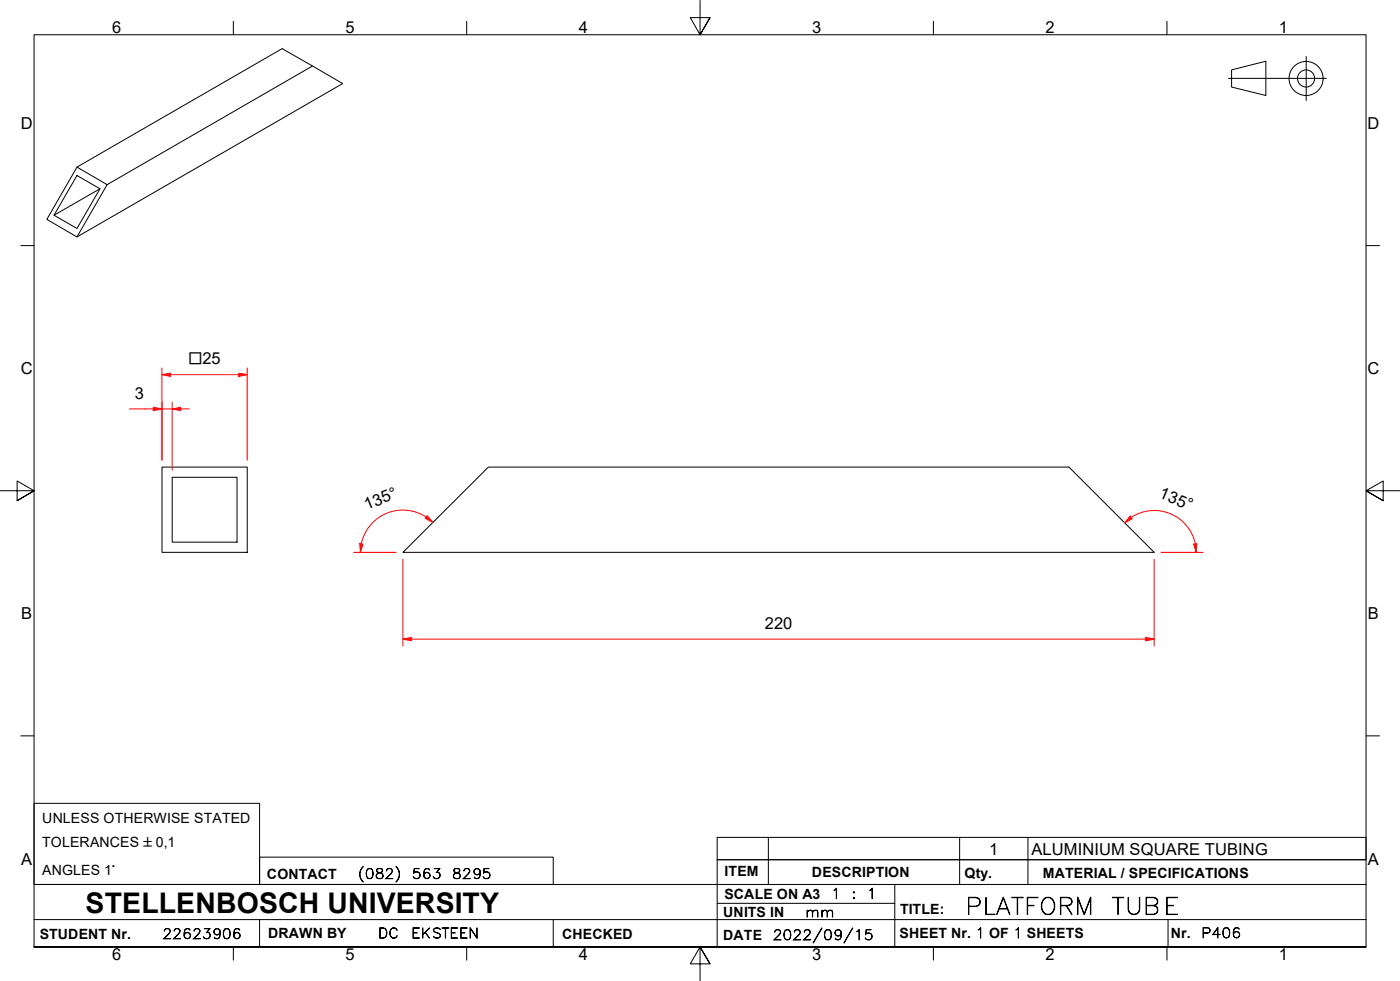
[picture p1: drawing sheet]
<svg xmlns="http://www.w3.org/2000/svg" width="410mm" height="287mm" viewBox="0 0 410 287" stroke-linecap="round" stroke-linejoin="round" font-family="sans-serif">
<!-- layer: Visible Edges(ISO) -->
<path d="M91.5 19.3l-60.1 34.8M22.5 48.9l60.1-34.7 17.7 10.3-77.8 44.9M22.5 48.9l8.9 5.2-8.9 15.3-8.8-5.2zM22.5 51.4l6.8 3.9-6.8 11.6-6.7-3.9zM29.3 55.3l-13.5 7.7M47.4 136.7h25v25h-25zM50.4 139.7h19v19h-19zM118 161.7l25-25h170l24.9 25z" fill="none" stroke="#000" stroke-width=".29"/>
<!-- layer: Symbols(ISO) -->
<path d="M210 245.1h190v6.6h-190zM225 245.1v6.6M281 245.1v6.6M301 245.1v6.6" fill="none" stroke="#000" stroke-width=".29"/>
<!-- layer: Border_0 -->
<g fill="none" stroke="#000" stroke-width=".29">
<path d="M68.3 6.2v4M136.7 6.2v4M205 .1v10.1l-2.9-5h5.8l-2.9 5 2.9-5M273.3 6.2v4M341.7 6.2v4M6.1 71.9h3.9M400 71.9h3.9M0 143.7h10l-5-2.9v5.8l5-2.9-5 2.9M410 143.7h-10l5-2.9v5.8l-5-2.9 5 2.9M6.1 215.4h3.9M400 215.4h3.9M10 277.2v-267h390v267h-390h390"/>
<path d="M68.3 277.2v3.9M136.7 277.2v3.9M273.3 277.2v3.9M341.7 277.2v3.9M207.9 282.1l-2.9-4.9 2.9 4.9h-5.8l2.9-4.9v10"/>
</g>
<!-- layer: Sketch Geometry(ISO) -->
<g fill="none" stroke="#000" stroke-width=".29">
<path d="M382.5 16.5v12.9M359.7 22.9h28.7M360.6 20.5l10-2.6v10.1l-10-2.5zM10 235.2h66v23.7h-66zM10 258.9h390M76 250.9h86v8h-86zM225 251.7v7.2M262 258.9v18.3M281 251.7v7.2M301 251.7v7.2M400 251.7h-190v25.5M10 277.2h390"/>
<path d="M10 269.2h390M76 269.2v8M162 269.2v8M210 264.4h52M342 269.2v8"/>
<circle cx="382.4" cy="23" r="5"/>
<circle cx="382.4" cy="23" r="2.51"/>
</g>
<!-- layer: Dimensions(ISO) -->
<path d="M44.9 119.7h2.5" fill="none" stroke="#f00" stroke-width=".29"/>
<path d="M44.9 119.2l2.5 .5-2.5 .5z" fill-rule="evenodd" fill="#f00"/>
<path d="M44.9 119.2l2.5 .5-2.5 .5zM50.4 119.7h2.5" fill="none" stroke="#f00" stroke-width=".29"/>
<path d="M50.4 119.7l2.5-.5v1z" fill-rule="evenodd" fill="#f00"/>
<path d="M37.9 119.7h7M47.4 119.7h3M47.4 117.7v17M47.4 109.7h2.5M50.4 119.7l2.5-.5v1zM50.4 117.7v20M52.9 119.7h2.5" fill="none" stroke="#f00" stroke-width=".29"/>
<path d="M47.4 109.7l2.5-.5v1z" fill-rule="evenodd" fill="#f00"/>
<path d="M47.4 109.7l2.5-.5v1zM69.9 109.7h2.5" fill="none" stroke="#f00" stroke-width=".29"/>
<path d="M69.9 109.2l2.5 .5-2.5 .5z" fill-rule="evenodd" fill="#f00"/>
<path d="M47.4 107.7v27M49.9 109.7h20M69.9 109.2l2.5 .5-2.5 .5zM72.4 107.7v27M118 187.1h2.5" fill="none" stroke="#f00" stroke-width=".29"/>
<path d="M118 187.1l2.5-.5v1z" fill-rule="evenodd" fill="#f00"/>
<path d="M118 187.1l2.5-.5v1zM335.5 187.1h2.4" fill="none" stroke="#f00" stroke-width=".29"/>
<path d="M335.5 186.6l2.4 .5-2.4 .5z" fill-rule="evenodd" fill="#f00"/>
<path d="M124.8 151.3l1.9 1.6M118 163.7v25.4M337.9 163.7v25.4M120.5 187.1h215M335.5 186.6l2.4 .5-2.4 .5z" fill="none" stroke="#f00" stroke-width=".29"/>
<path d="M125.1 151l1.6 1.9-2.2-1.2z" fill-rule="evenodd" fill="#f00"/>
<path d="M105.8 159.2l-.3 2.5M125.1 151l1.6 1.9-2.2-1.2z" fill="none" stroke="#f00" stroke-width=".29"/>
<path d="M105.3 159.1l1 .2-.8 2.4z" fill-rule="evenodd" fill="#f00"/>
<path d="M105.3 159.1l1 .2-.8 2.4zM124.8 151.4a12.4 12.4 0 0 0-19 7.8M331.2 151.5l-1.9 1.5M103.6 161.7h12.4" fill="none" stroke="#f00" stroke-width=".29"/>
<path d="M330.9 151.1l.6 .7-2.2 1.2z" fill-rule="evenodd" fill="#f00"/>
<path d="M330.9 151.1l.6 .7-2.2 1.2zM350 159.2l.3 2.5" fill="none" stroke="#f00" stroke-width=".29"/>
<path d="M349.5 159.3l1-.2-.2 2.6z" fill-rule="evenodd" fill="#f00"/>
<path d="M331.2 151.4a12.3 12.3 0 0 1 18.8 7.8M349.5 159.3l1-.2-.2 2.6zM340 161.7h12.2" fill="none" stroke="#f00" stroke-width=".29"/>
<text font-size="8.3" x="25.1" y="267.2">STELLENBOSCH UNIVERSITY</text>
<g font-size="6.7">
<text x="282.6" y="267.7">PLATFORM</text>
<text x="325.4" y="267.7">TUBE</text>
</g>
<g font-size="4.8">
<text x="32.8" y="9.7">6</text>
<text x="101.2" y="9.7">5</text>
<text x="169.5" y="9.7">4</text>
<text x="237.8" y="9.7">3</text>
<text x="306.1" y="9.7">2</text>
<text x="374.5" y="9.7">1</text>
<text x="6.1" y="37.8">D</text>
<text x="400.4" y="37.8">D</text>
<text x="6.1" y="109.6">C</text>
<text x="400.4" y="109.6">C</text>
<text x="39.4" y="116.7">3</text>
<text x="107.4" y="149.4" transform="rotate(-23 107.4 149.4)">135°</text>
<text x="339.2" y="145.6" transform="rotate(23 339.2 145.6)">135°</text>
<text x="6.2" y="181.3">B</text>
<text x="223.9" y="184">220</text>
<text x="400.5" y="181.3">B</text>
<text x="289.6" y="250.1">1</text>
<text x="302" y="250.2">ALUMINIUM SQUARE TUBING</text>
<text x="6.2" y="253.1">A</text>
<text x="400.5" y="253.1">A</text>
<text x="32.8" y="281.1">6</text>
<text x="101.2" y="281.1">5</text>
<text x="169.5" y="281.1">4</text>
<text x="237.8" y="281.1">3</text>
<text x="306.1" y="281.1">2</text>
<text x="374.5" y="281.1">1</text>
</g>
<text font-size="4.6" x="55.2" y="106.6">□25</text>
<g font-size="4.1">
<text x="12.4" y="240.9">UNLESS OTHERWISE STATED</text>
<text x="12.4" y="247.9">TOLERANCES ±0,1</text>
<text x="12.4" y="256">ANGLES 1°</text>
<text x="78.2" y="257.2">CONTACT</text>
<text x="212.2" y="256.5">ITEM</text>
<text x="237.7" y="256.7">DESCRIPTION</text>
<text x="282.4" y="256.9">Qty.</text>
<text x="305.4" y="256.9">MATERIAL / SPECIFICATIONS</text>
<text x="212.1" y="263">SCALE ON A3</text>
<text x="211.8" y="268.4">UNITS IN</text>
<text x="263.5" y="267.7">TITLE:</text>
<text x="11.6" y="274.8">STUDENT Nr.</text>
<text x="78.5" y="274.6">DRAWN BY</text>
<text x="164.6" y="274.8">CHECKED</text>
<text x="211.8" y="275.1">DATE</text>
<text x="263.4" y="274.6">SHEET Nr. 1 OF 1 SHEETS</text>
<text x="342.8" y="274.5">Nr.</text>
</g>
<g font-size="4">
<text x="104.8" y="257.2">(082)</text>
<text x="120.6" y="257.2">563</text>
<text x="132.3" y="257.2">8295</text>
<text x="243.3" y="263">1</text>
<text x="249.3" y="263">:</text>
<text x="253.8" y="263">1</text>
<text x="235.8" y="268.4">mm</text>
<text x="47.6" y="274.8">22623906</text>
<text x="110.7" y="274.6">DC</text>
<text x="120.4" y="274.6">EKSTEEN</text>
<text x="226.3" y="275.1">2022/09/15</text>
<text x="351.7" y="274.5">P406</text>
</g>
</svg>
